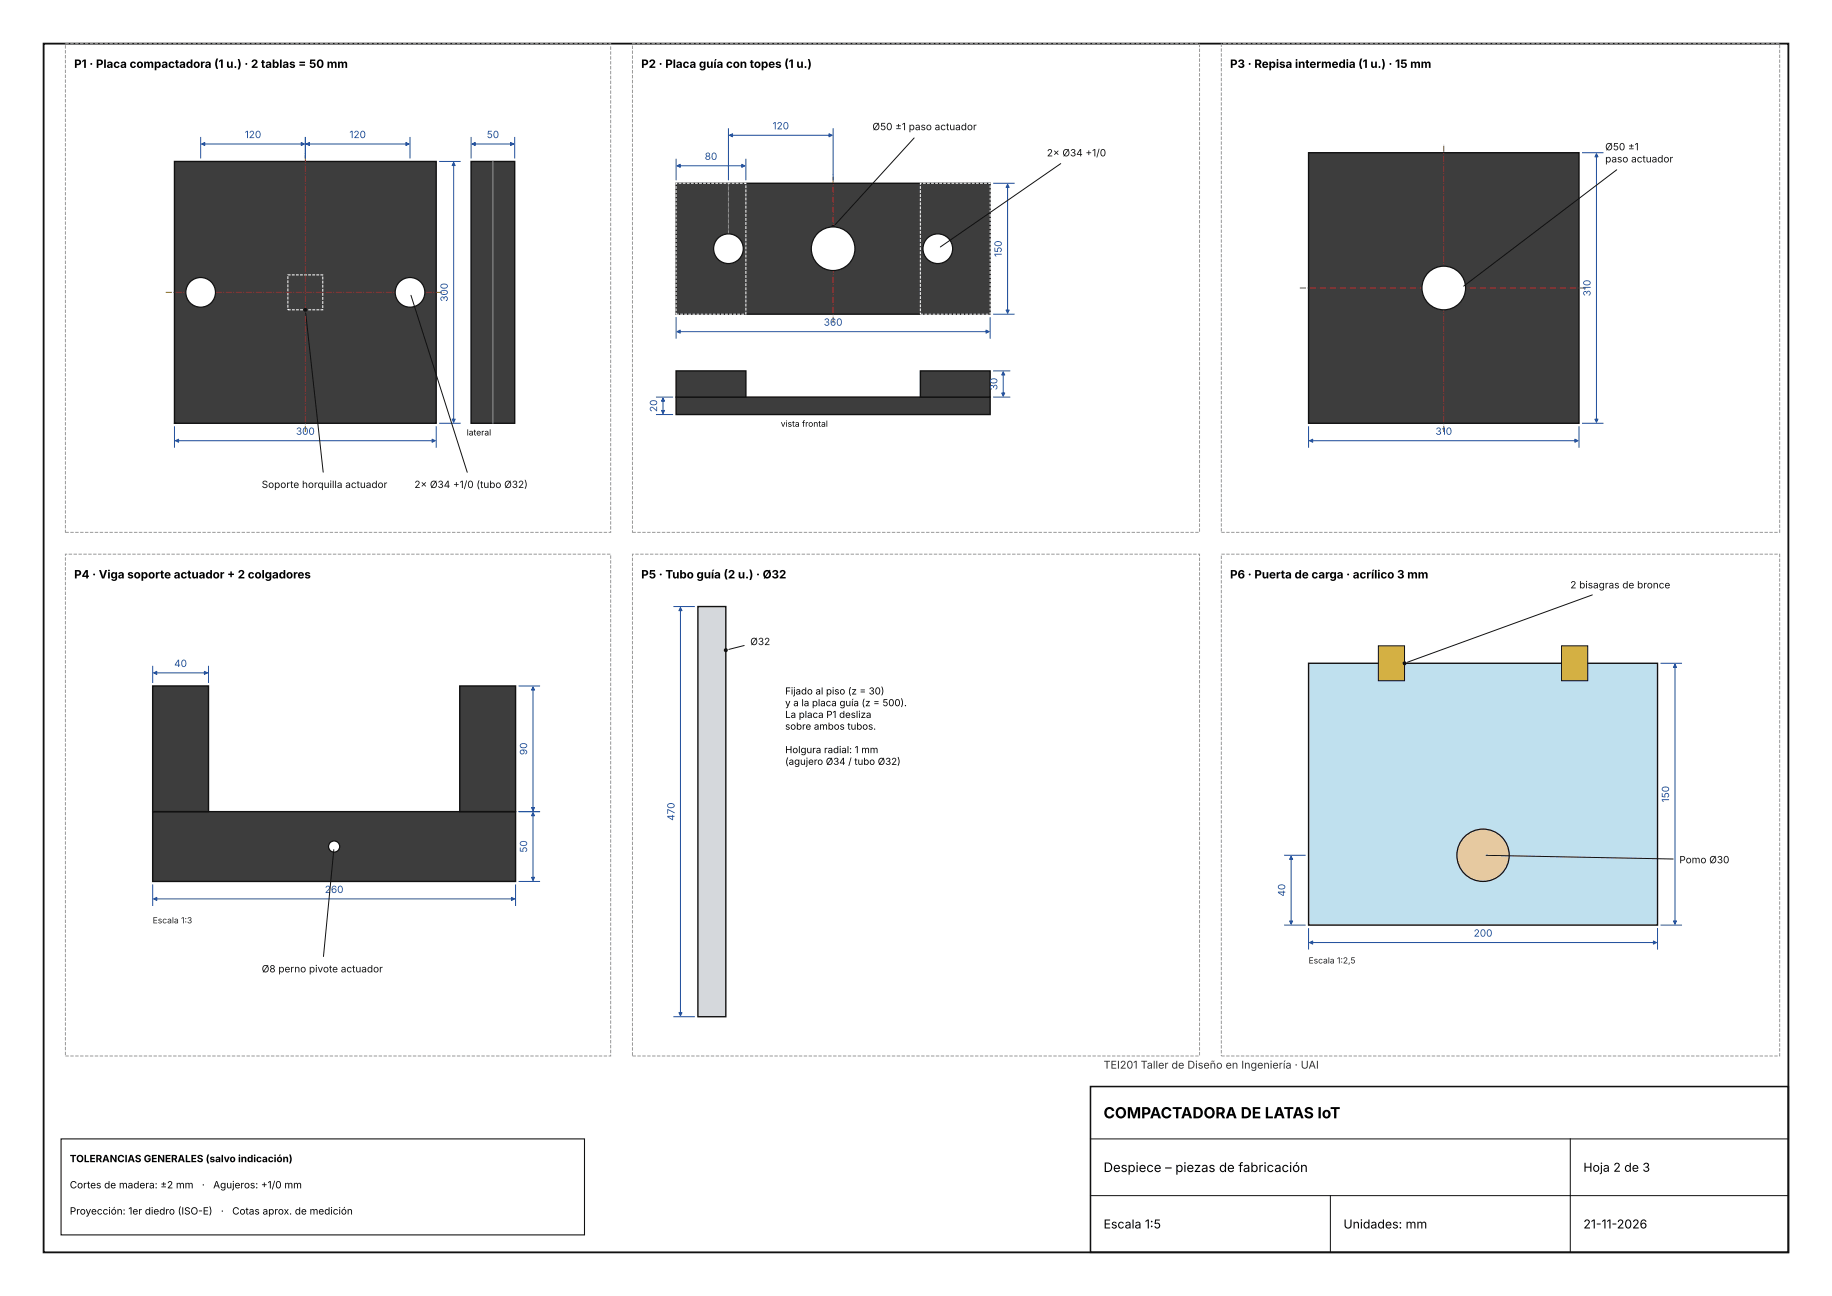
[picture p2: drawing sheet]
<svg xmlns="http://www.w3.org/2000/svg" width="420mm" height="297mm" viewBox="0 0 420 297" stroke-linecap="round" stroke-linejoin="round" font-family="sans-serif">
<path d="M10 10h400v277h-400z" fill="none" stroke="#111" stroke-width=".42"/>
<path d="M250 249h160v38h-160z" fill="none" stroke="#111" stroke-width=".35"/>
<path d="M14 261h120v22h-120z" fill="none" stroke="#111" stroke-width=".25"/>
<path d="M15 10h125v112h-125zM145 10h130v112h-130zM280 10h128v112h-128zM15 127h125v115h-125zM145 127h130v115h-130zM280 127h128v115h-128z" fill="none" stroke="#999" stroke-width=".23" stroke-dasharray=".8 .3" stroke-linecap="butt"/>
<path d="M250 261h160M250 274h160M305 274v13M360 261v26" fill="none" stroke="#111" stroke-width=".23"/>
<path d="M40 37h60v60h-60z" fill="#3d3d3d" stroke="#111" stroke-width=".32"/>
<path d="M66 63h8v8h-8z" fill="none" stroke="#fff" stroke-width=".23" stroke-dasharray=".7 .3" stroke-linecap="butt"/>
<path d="M40 97h.1" fill="none" stroke="#111" stroke-width=".28"/>
<path d="M38 67h64M70 99v-64" fill="none" stroke="#b03030" stroke-width=".23" stroke-dasharray="1.4 .4 .2 .4" stroke-linecap="butt"/>
<path d="M46 31.5v4.7M70 31.5v4.7M94 31.5v4.7M100.8 37h4.7M40 97.8v4.7M100 97.8v4.7M100.8 97h4.7" fill="none" stroke="#1f4e9c" stroke-width=".23"/>
<g fill="#111" stroke="#111" stroke-width=".35">
<circle cx="94" cy="67" r=".28"/>
<circle cx="70" cy="71" r=".28"/>
</g>
<path d="M108 37h10v60h-10z" fill="#3d3d3d" stroke="#111" stroke-width=".32"/>
<path d="M113 37v60" fill="none" stroke="#999" stroke-width=".23"/>
<path d="M108 31.5v4.7M118 31.5v4.7" fill="none" stroke="#1f4e9c" stroke-width=".23"/>
<path d="M155 42h72v30h-72z" fill="#3d3d3d" stroke="#111" stroke-width=".32"/>
<path d="M155 42h16v30h-16zM211 42h16v30h-16z" fill="none" stroke="#fff" stroke-width=".23" stroke-dasharray=".7 .3" stroke-linecap="butt"/>
<path d="M191 74v-34" fill="none" stroke="#b03030" stroke-width=".23" stroke-dasharray="1.4 .4 .2 .4" stroke-linecap="butt"/>
<path d="M155 36.5v4.7M167 29.5v11.7M171 36.5v4.7M191 29.5v11.7M227.8 42h4.7M155 72.8v4.7M227 72.8v4.7M227.8 72h4.7" fill="none" stroke="#1f4e9c" stroke-width=".23"/>
<path d="M167 57v-15" fill="none" stroke="#fff" stroke-width=".23" stroke-dasharray=".1 .2" stroke-linecap="butt"/>
<g fill="#111" stroke="#111" stroke-width=".35">
<circle cx="191" cy="52" r=".28"/>
<circle cx="215" cy="57" r=".28"/>
</g>
<g fill="#3d3d3d" stroke="#111" stroke-width=".32">
<path d="M155 91h72v4h-72z"/>
<path d="M155 85h16v6h-16z"/>
<path d="M211 85h16v6h-16z"/>
</g>
<path d="M150.5 95h3.7M150.5 91h3.7M227.8 91h3.7M227.8 85h3.7" fill="none" stroke="#1f4e9c" stroke-width=".23"/>
<path d="M300 35h62v62h-62z" fill="#3d3d3d" stroke="#111" stroke-width=".32"/>
<path d="M298 66h66M331 99v-66" fill="none" stroke="#b03030" stroke-width=".23" stroke-dasharray="1.4 .4 .2 .4" stroke-linecap="butt"/>
<path d="M362.8 35h4.7M300 97.8v4.7M362 97.8v4.7M362.8 97h4.7" fill="none" stroke="#1f4e9c" stroke-width=".23"/>
<circle cx="335" cy="66" r=".28" fill="#111" stroke="#111" stroke-width=".35"/>
<g fill="#3d3d3d" stroke="#111" stroke-width=".32">
<path d="M35 186h83.2v16h-83.2z"/>
<path d="M35 157.2h12.8v28.8h-12.8z"/>
<path d="M105.4 157.2h12.8v28.8h-12.8z"/>
</g>
<path d="M35 152.7v3.7M47.8 152.7v3.7M119 157.2h4.7M119 186h4.7M35 202.8v4.7M118.2 202.8v4.7M119 202h4.7" fill="none" stroke="#1f4e9c" stroke-width=".23"/>
<circle cx="76.6" cy="194" r=".28" fill="#111" stroke="#111" stroke-width=".35"/>
<path d="M160 139h6.4v94h-6.4z" fill="#d5d8dc" stroke="#111" stroke-width=".32"/>
<path d="M154.5 139h4.7M154.5 233h4.7" fill="none" stroke="#1f4e9c" stroke-width=".23"/>
<circle cx="166.4" cy="149" r=".28" fill="#111" stroke="#111" stroke-width=".35"/>
<path d="M300 152h80v60h-80z" fill="#bfe0ee" stroke="#111" stroke-width=".32"/>
<g fill="#d4b040" stroke="#111" stroke-width=".23">
<path d="M316 148h6v8h-6z"/>
<path d="M358 148h6v8h-6z"/>
</g>
<path d="M380.8 152h4.7M294.5 196h4.7M294.5 212h4.7M300 212.8v4.7M380 212.8v4.7M380.8 212h4.7" fill="none" stroke="#1f4e9c" stroke-width=".23"/>
<g fill="#111" stroke="#111" stroke-width=".35">
<circle cx="322" cy="152" r=".28"/>
<circle cx="340" cy="196" r=".28"/>
</g>
<g fill="#fff" stroke="#111" stroke-width=".28">
<circle cx="46" cy="67" r="3.4"/>
<circle cx="94" cy="67" r="3.4"/>
</g>
<path d="M46.2 33h23.6M70.2 33h23.6M104 37.2v59.6M108.2 33h9.6M40.2 101h59.6" fill="none" stroke="#1f4e9c" stroke-width=".23"/>
<g fill="#1f4e9c" stroke="#1f4e9c" stroke-width=".23">
<path d="M40.2 101l.7-.4v.8z"/>
<path d="M99.1 100.6l.7 .4-.7 .4z"/>
<path d="M103.6 96.1h.8l-.4 .7z"/>
<path d="M104 37.2l.4 .7h-.8z"/>
<path d="M46.2 33l.7-.4v.8z"/>
<path d="M69.1 32.6l.7 .4-.7 .4z"/>
<path d="M70.2 33l.7-.4v.8z"/>
<path d="M93.1 32.6l.7 .4-.7 .4z"/>
<path d="M108.2 33l.7-.4v.8z"/>
<path d="M117.1 32.6l.7 .4-.7 .4z"/>
</g>
<path d="M70.1 71.7l4 36.5M94.2 67.7l12.9 40.5" fill="none" stroke="#111" stroke-width=".23"/>
<g fill="#fff" stroke="#111" stroke-width=".28">
<circle cx="167" cy="57" r="3.4"/>
<circle cx="215" cy="57" r="3.4"/>
<circle cx="191" cy="57" r="5"/>
</g>
<path d="M155.2 38h15.6M167.2 31h23.6M231 42.2v29.6M155.2 76h71.6M152 91.2v3.6M230 85.2v5.6" fill="none" stroke="#1f4e9c" stroke-width=".23"/>
<g fill="#1f4e9c" stroke="#1f4e9c" stroke-width=".23">
<path d="M155.2 76l.7-.4v.8z"/>
<path d="M226.1 75.6l.7 .4-.7 .4z"/>
<path d="M230.6 71.1h.8l-.4 .7z"/>
<path d="M231 42.2l.4 .7h-.8z"/>
<path d="M155.2 38l.7-.4v.8z"/>
<path d="M170.1 37.6l.7 .4-.7 .4z"/>
<path d="M167.2 31l.7-.4v.8z"/>
<path d="M190.1 30.6l.7 .4-.7 .4z"/>
<path d="M151.6 94.1h.8l-.4 .7z"/>
<path d="M152 91.2l.4 .7h-.8z"/>
<path d="M229.6 90.1h.8l-.4 .7z"/>
<path d="M230 85.2l.4 .7h-.8z"/>
</g>
<path d="M209.6 31.6l-18.1 19.9M243.2 37.5l-27.6 19.1" fill="none" stroke="#111" stroke-width=".23"/>
<circle cx="331" cy="66" r="5" fill="#fff" stroke="#111" stroke-width=".28"/>
<path d="M366 35.2v61.6M300.2 101h61.6" fill="none" stroke="#1f4e9c" stroke-width=".23"/>
<g fill="#1f4e9c" stroke="#1f4e9c" stroke-width=".23">
<path d="M300.2 101l.7-.4v.8z"/>
<path d="M361.1 100.6l.7 .4-.7 .4z"/>
<path d="M365.6 96.1h.8l-.4 .7z"/>
<path d="M366 35.2l.4 .7h-.8z"/>
</g>
<path d="M370.7 38.9l-35.1 26.7" fill="none" stroke="#111" stroke-width=".23"/>
<circle cx="76.6" cy="194" r="1.28" fill="#fff" stroke="#111" stroke-width=".28"/>
<path d="M156 139.2v93.6M35.2 154.2h12.4M122.2 157.4v28.4M122.2 186.2v15.6M35.2 206h82.8" fill="none" stroke="#1f4e9c" stroke-width=".23"/>
<g fill="#1f4e9c" stroke="#1f4e9c" stroke-width=".23">
<path d="M35.2 206l.7-.4v.8z"/>
<path d="M117.3 205.6l.7 .4-.7 .4z"/>
<path d="M121.8 201.1h.8l-.4 .7z"/>
<path d="M122.2 186.2l.4 .7h-.8z"/>
<path d="M121.8 185.1h.8l-.4 .7z"/>
<path d="M122.2 157.4l.4 .7h-.8z"/>
<path d="M35.2 154.2l.7-.4v.8z"/>
<path d="M46.9 153.8l.7 .4-.7 .4z"/>
<path d="M155.6 232.1h.8l-.4 .7z"/>
<path d="M156 139.2l.4 .7h-.8z"/>
</g>
<path d="M170.6 147.9l-3.5 .9M76.5 194.7l-2.3 24.5" fill="none" stroke="#111" stroke-width=".23"/>
<circle cx="340" cy="196" r="6" fill="#e6c9a0" stroke="#111" stroke-width=".28"/>
<path d="M384 152.2v59.6M296 196.2v15.6M300.2 216h79.6" fill="none" stroke="#1f4e9c" stroke-width=".23"/>
<g fill="#1f4e9c" stroke="#1f4e9c" stroke-width=".23">
<path d="M300.2 216l.7-.4v.8z"/>
<path d="M379.1 215.6l.7 .4-.7 .4z"/>
<path d="M383.6 211.1h.8l-.4 .7z"/>
<path d="M384 152.2l.4 .7h-.8z"/>
<path d="M295.6 211.1h.8l-.4 .7z"/>
<path d="M296 196.2l.4 .7h-.8z"/>
</g>
<path d="M365.1 136.3l-42.4 15.5M340.7 196l42.9 .9" fill="none" stroke="#111" stroke-width=".23"/>
<text font-size="3.5" x="253" y="256.3">COMPACTADORA DE LATAS IoT</text>
<text font-size="3" x="253" y="268.6">Despiece – piezas de fabricación</text>
<g font-size="2.8">
<text x="363" y="268.5">Hoja 2 de 3</text>
<text x="253" y="281.5">Escala 1:5</text>
<text x="308" y="281.5">Unidades: mm</text>
<text x="363" y="281.5">21-11-2026</text>
</g>
<g font-size="2.6">
<text x="17" y="15.6">P1 · Placa compactadora (1 u.) · 2 tablas = 50 mm</text>
<text x="147" y="15.6">P2 · Placa guía con topes (1 u.)</text>
<text x="282" y="15.6">P3 · Repisa intermedia (1 u.) · 15 mm</text>
<text x="17" y="132.6">P4 · Viga soporte actuador + 2 colgadores</text>
<text x="147" y="132.6">P5 · Tubo guía (2 u.) · Ø32</text>
<text x="282" y="132.6">P6 · Puerta de carga · acrílico 3 mm</text>
</g>
<text font-size="2.5" fill="#333" x="253" y="244.9">TEI201 Taller de Diseño en Ingeniería · UAI</text>
<g font-size="2.3" fill="#1f4e9c">
<text x="177.1" y="29.6">120</text>
<text x="56.1" y="31.6">120</text>
<text x="80.1" y="31.6">120</text>
<text x="111.6" y="31.6">50</text>
<text x="161.6" y="36.6">80</text>
<text x="229.6" y="58.9" transform="rotate(-90 229.6 58.9)">150</text>
<text x="102.6" y="69.2" transform="rotate(-90 102.6 69.2)">300</text>
<text x="364.6" y="67.9" transform="rotate(-90 364.6 67.9)">310</text>
<text x="188.9" y="74.6">360</text>
<text x="228.6" y="89.4" transform="rotate(-90 228.6 89.4)">30</text>
<text x="150.6" y="94.4" transform="rotate(-90 150.6 94.4)">20</text>
<text x="67.8" y="99.6">300</text>
<text x="329.1" y="99.6">310</text>
<text x="39.9" y="152.8">40</text>
<text x="120.8" y="173" transform="rotate(-90 120.8 173)">90</text>
<text x="382.6" y="183.9" transform="rotate(-90 382.6 183.9)">150</text>
<text x="154.6" y="188.1" transform="rotate(-90 154.6 188.1)">470</text>
<text x="120.8" y="195.4" transform="rotate(-90 120.8 195.4)">50</text>
<text x="74.5" y="204.6">260</text>
<text x="294.6" y="205.5" transform="rotate(-90 294.6 205.5)">40</text>
<text x="337.9" y="214.6">200</text>
</g>
<g font-size="2.3" fill="#111">
<text x="200" y="29.8">Ø50 ±1 paso actuador</text>
<text x="240" y="35.8">2× Ø34 +1/0</text>
<text x="368" y="34.4">Ø50 ±1</text>
<text x="368" y="37.2">paso actuador</text>
<text x="60" y="111.8">Soporte horquilla actuador</text>
<text x="95" y="111.8">2× Ø34 +1/0 (tubo Ø32)</text>
<text x="360" y="134.8">2 bisagras de bronce</text>
<text x="172" y="147.8">Ø32</text>
<text x="385" y="197.8">Pomo Ø30</text>
<text x="60" y="222.8">Ø8 perno pivote actuador</text>
</g>
<g font-size="2.3">
<text x="16" y="266.3">TOLERANCIAS GENERALES (salvo indicación)</text>
<text x="16" y="272.3">Cortes de madera: ±2 mm</text>
<text x="46.3" y="272.3">·</text>
<text x="48.9" y="272.3">Agujeros: +1/0 mm</text>
<text x="16" y="278.3">Proyección: 1er diedro (ISO-E)</text>
<text x="50.6" y="278.3">·</text>
<text x="53.2" y="278.3">Cotas aprox. de medición</text>
</g>
<g font-size="2.2">
<text x="180" y="159.2">Fijado al piso (z = 30)</text>
<text x="180" y="161.8">y a la placa guía (z = 500).</text>
<text x="180" y="164.5">La placa P1 desliza</text>
<text x="180" y="167.2">sobre ambos tubos.</text>
<text x="180" y="172.6">Holgura radial: 1 mm</text>
<text x="180" y="175.3">(agujero Ø34 / tubo Ø32)</text>
</g>
<g font-size="1.9">
<text x="107" y="99.8">lateral</text>
<text x="179" y="97.8">vista frontal</text>
</g>
<g font-size="1.9" fill="#222">
<text x="35" y="211.6">Escala 1:3</text>
<text x="300" y="220.8">Escala 1:2,5</text>
</g>
</svg>
